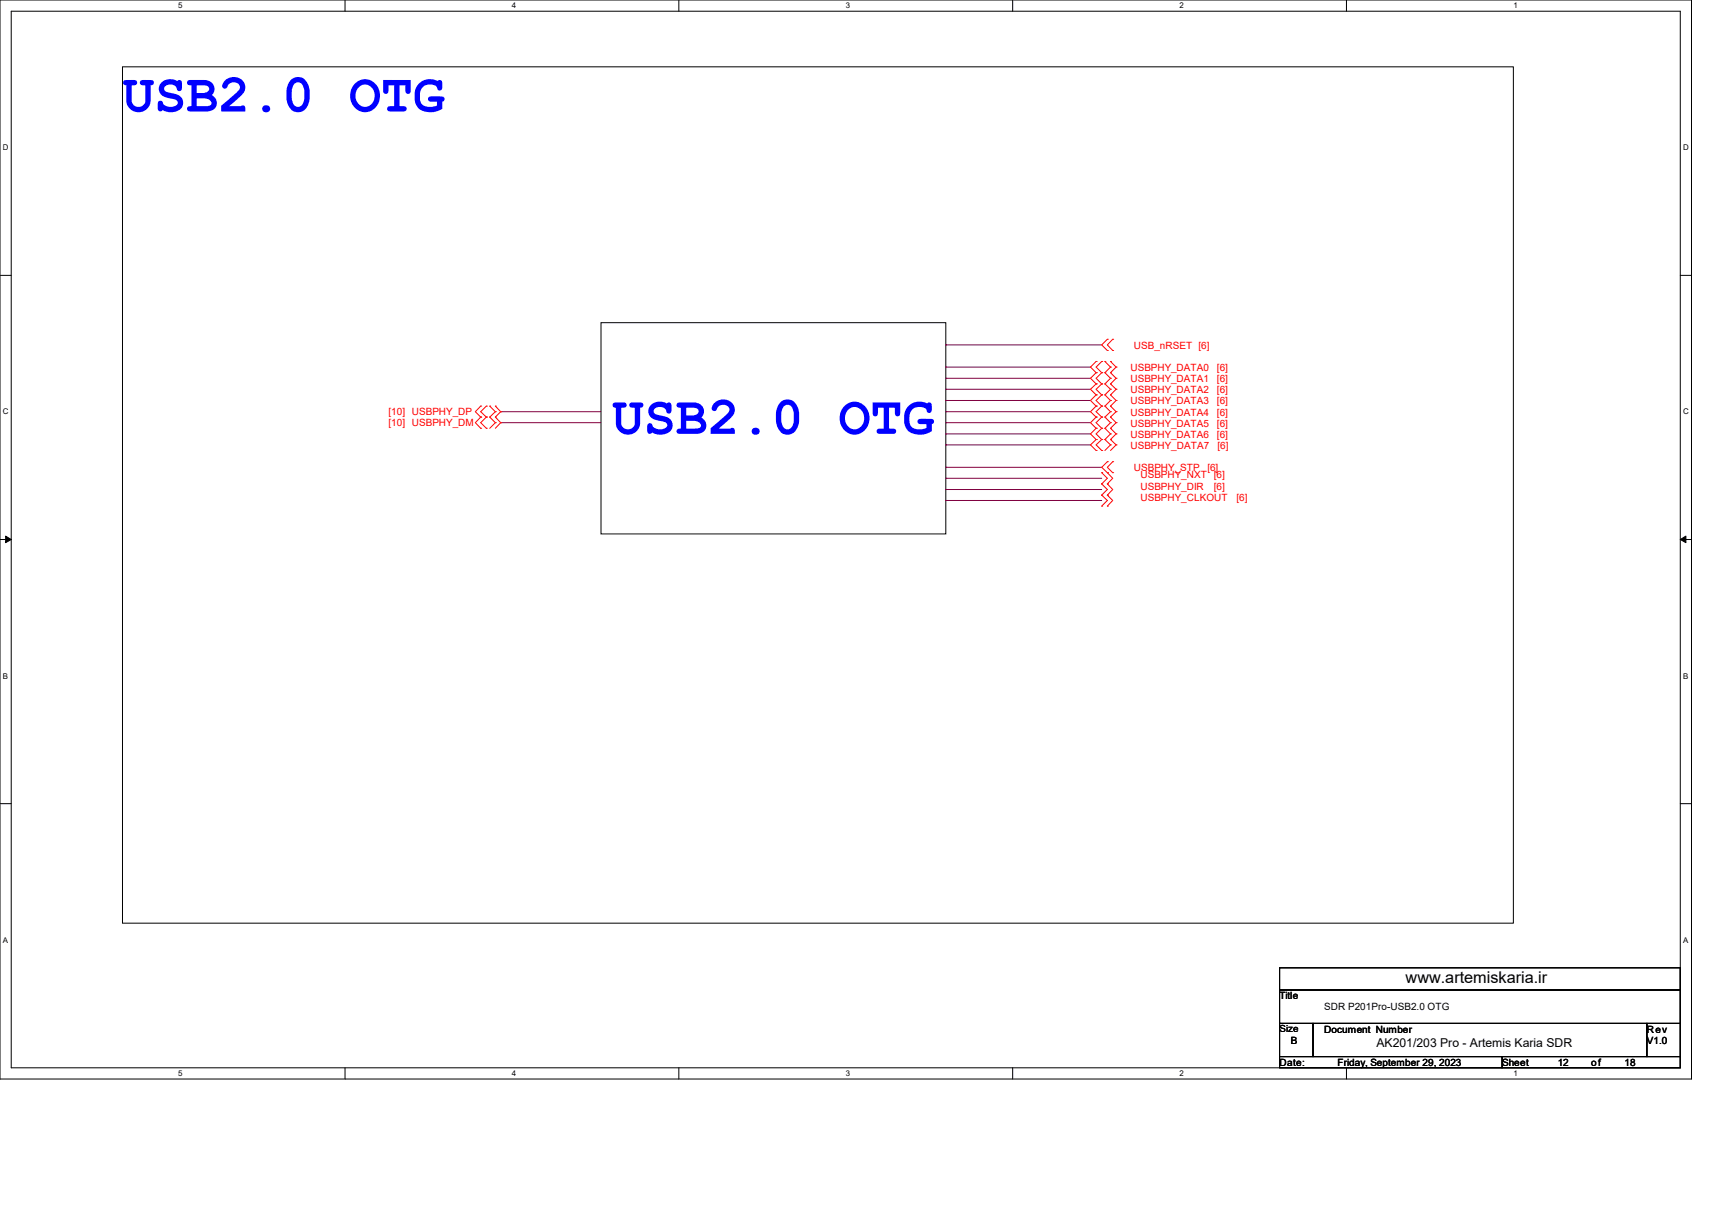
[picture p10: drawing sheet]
<svg xmlns="http://www.w3.org/2000/svg" width="297mm" height="210mm" viewBox="0 0 297 210" stroke-linecap="round" stroke-linejoin="round" font-family="sans-serif">
<path d="M0 0h293.5v187.3h-293.5zM1.9 1.9h289.6v183.4h-289.6z" fill="none" stroke="#000" stroke-width=".17"/>
<g fill="#fff">
<path d="M30.9 .2h.8v1.5h-.8z"/>
<path d="M30.9 185.5h.8v1.6h-.8z"/>
</g>
<path d="M59.9 0v1.9M59.9 185.3v2" fill="none" stroke="#000" stroke-width=".17"/>
<g fill="#fff">
<path d="M88.8 .2h.8v1.5h-.8z"/>
<path d="M88.8 185.5h.8v1.6h-.8z"/>
</g>
<path d="M117.8 0v1.9M117.8 185.3v2" fill="none" stroke="#000" stroke-width=".17"/>
<g fill="#fff">
<path d="M146.7 .2h.8v1.5h-.8z"/>
<path d="M146.7 185.5h.8v1.6h-.8z"/>
</g>
<path d="M175.7 0v1.9M175.7 185.3v2" fill="none" stroke="#000" stroke-width=".17"/>
<g fill="#fff">
<path d="M204.6 .2h.8v1.5h-.8z"/>
<path d="M204.6 185.5h.8v1.6h-.8z"/>
</g>
<path d="M233.6 0v1.9M233.6 185.3v2" fill="none" stroke="#000" stroke-width=".17"/>
<g fill="#fff">
<path d="M262.6 .2h.7v1.5h-.7z"/>
<path d="M262.6 185.5h.7v1.6h-.7z"/>
<path d="M.5 24.8h1v1.6h-1z"/>
<path d="M292 24.8h1v1.6h-1z"/>
<path d="M.5 70.7h1v1.5h-1z"/>
<path d="M292 70.7h1v1.5h-1z"/>
</g>
<path d="M0 47.8h1.9M291.5 47.8h2" fill="none" stroke="#000" stroke-width=".17"/>
<g fill="#fff">
<path d="M.5 116.5h.9v1.6h-.9z"/>
<path d="M292 116.5h.9v1.6h-.9z"/>
</g>
<path d="M0 93.6h1.9M291.5 93.6h2" fill="none" stroke="#000" stroke-width=".17"/>
<path d="M1 93l.9 .6-.9 .6zM291.5 93.6l1-.6v1.2z" fill="#000" stroke="#000" stroke-width=".17"/>
<g fill="#fff">
<path d="M.5 162.4h.9v1.5h-.9z"/>
<path d="M292 162.4h.9v1.5h-.9z"/>
</g>
<path d="M21.3 11.6h241.3v148.6h-241.3zM104.3 56h59.8v36.7h-59.8zM0 139.5h1.9M291.5 139.5h2M222 168h69.5v3.8h-69.5zM222 171.8h69.5v5.8h-69.5zM222 177.6h5.8v5.8h-5.8zM227.8 177.6h57.9v5.8h-57.9zM285.7 177.6h5.8v5.8h-5.8zM222 183.4h38.6v1.9h-38.6zM260.6 183.4h30.9v1.9h-30.9z" fill="none" stroke="#000" stroke-width=".17"/>
<g fill="none" stroke="#800040" stroke-width=".17">
<path d="M164.1 59.9h.1M164.1 59.9h27M86.9 73.4h.1M86.9 71.5h.1M86.9 73.4h17.4M86.9 71.5h17.4M164.1 63.7h.1M164.1 65.7h.1M164.1 67.6h.1M164.1 69.5h.1M164.1 71.5h.1M164.1 73.4h.1"/>
<path d="M164.1 75.3h.1M164.1 77.2h.1M164.1 73.4h25.1M164.1 71.5h25.1M164.1 63.7h25.1M164.1 65.7h25.1M164.1 67.6h25.1M164.1 69.5h25.1M164.1 75.3h25.1M164.1 77.2h25.1M164.1 81.1h.1M164.1 83h.1"/>
<path d="M164.1 85h.1M164.1 86.9h.1M164.1 81.1h27M164.1 83h27M164.1 85h27M164.1 86.9h27"/>
</g>
<g fill="none" stroke="#f00" stroke-width=".17">
<path d="M192.1 58.9h.1M192.1 58.9l-1 1 1 .9M193 58.9h.1M193 58.9l-.9 1 .9 .9M83.4 72.4h.1M83.4 74.3h.1M83.4 70.5h.1M83.4 72.4l-.9 1 .9 .9M83.4 70.5l-.9 1 .9 .9M84.4 74.3h.1M84.4 72.4h.1M84.4 70.5h.1"/>
<path d="M84.4 72.4l-1 1 1 .9M84.4 70.5l-1 1 1 .9M85 72.4h.1M85 70.5h.1M85 72.4l.9 1M85 70.5l.9 1M85.9 73.4h.1M85.9 72.4h.1M85.9 71.5h.1M85.9 70.5h.1M85.9 73.4l-.9 .9M85.9 72.4l1 1"/>
<path d="M85.9 71.5l-.9 .9M85.9 70.5l1 1M86.9 73.4h.1M86.9 71.5h.1M86.9 73.4l-1 .9M86.9 71.5l-1 .9M190.2 62.7h.1M190.2 64.7h.1M190.2 66.6h.1M190.2 68.5h.1M190.2 70.5h.1M190.2 72.4h.1"/>
<path d="M190.2 74.3h.1M190.2 76.3h.1M190.2 78.2h.1M190.2 62.7l-1 1 1 1M190.2 64.7l-1 1 1 .9M190.2 66.6l-1 1 1 .9M190.2 68.5l-1 1 1 1M190.2 70.5l-1 1 1 .9M190.2 72.4l-1 1 1 .9M190.2 74.3l-1 1 1 1M190.2 76.3l-1 .9 1 1M191.1 64.7h.1"/>
<path d="M191.1 62.7h.1M191.1 66.6h.1M191.1 68.5h.1M191.1 70.5h.1M191.1 72.4h.1M191.1 74.3h.1M191.1 76.3h.1M191.1 78.2h.1M191.1 62.7l-.9 1 .9 1M191.1 64.7l-.9 1 .9 .9M191.1 66.6l-.9 1 .9 .9M191.1 68.5l-.9 1 .9 1"/>
<path d="M191.1 70.5l-.9 1 .9 .9M191.1 72.4l-.9 1 .9 .9M191.1 74.3l-.9 1 .9 1M191.1 76.3l-.9 .9 .9 1M191.7 62.7h.1M191.7 64.7h.1M191.7 66.6h.1M191.7 68.5h.1M191.7 70.5h.1M191.7 72.4h.1M191.7 74.3h.1M191.7 76.3h.1"/>
<path d="M191.7 62.7l1 1M191.7 64.7l1 1M191.7 66.6l1 1M191.7 68.5l1 1M191.7 70.5l1 1M191.7 72.4l1 1M191.7 74.3l1 1M191.7 76.3l1 .9M192.1 60.8h.1M192.7 63.7h.1M192.7 62.7h.1M192.7 65.7h.1"/>
<path d="M192.7 64.7h.1M192.7 67.6h.1M192.7 66.6h.1M192.7 69.5h.1M192.7 68.5h.1M192.7 71.5h.1M192.7 70.5h.1M192.7 73.4h.1M192.7 72.4h.1M192.7 75.3h.1M192.7 74.3h.1M192.7 77.2h.1"/>
<path d="M192.7 76.3h.1M192.7 63.7l-1 1M192.7 62.7l.9 1M192.7 65.7l-1 .9M192.7 64.7l.9 1M192.7 67.6l-1 .9M192.7 66.6l.9 1M192.7 69.5l-1 1M192.7 68.5l.9 1M192.7 71.5l-1 .9M192.7 70.5l.9 1M192.7 73.4l-1 .9"/>
<path d="M192.7 72.4l.9 1M192.7 75.3l-1 1M192.7 74.3l.9 1M192.7 77.2l-1 1M192.7 76.3l.9 .9M193 60.8h.1M193.6 63.7h.1M193.6 65.7h.1M193.6 67.6h.1M193.6 69.5h.1M193.6 71.5h.1M193.6 73.4h.1"/>
<path d="M193.6 75.3h.1M193.6 77.2h.1M193.6 63.7l-.9 1M193.6 65.7l-.9 .9M193.6 67.6l-.9 .9M193.6 69.5l-.9 1M193.6 71.5l-.9 .9M193.6 73.4l-.9 .9M193.6 75.3l-.9 1M193.6 77.2l-.9 1M191.1 82h.1M191.1 84h.1"/>
<path d="M191.1 85.9h.1M191.1 87.8h.1M191.1 82l1 1-1 1M191.1 84l1 1-1 .9M191.1 85.9l1 1-1 .9M192.1 80.1h.1M192.1 82h.1M192.1 84h.1M192.1 85.9h.1M192.1 87.8h.1M192.1 80.1l-1 1 1 .9M192.1 82l.9 1-.9 1"/>
<path d="M192.1 84l.9 1-.9 .9M192.1 85.9l.9 1-.9 .9M193 82h.1M193 80.1h.1M193 80.1l-.9 1 .9 .9"/>
</g>
<g font-size="9.2" fill="#00f">
<text x="21.3" y="19.3">USB2.0 OTG</text>
<text x="106.2" y="75.3">USB2.0 OTG</text>
</g>
<text font-size="2.8" x="243.9" y="170.5">www.artemiskaria.ir</text>
<text font-size="2.1" x="238.8" y="181.8">AK201/203 Pro - Artemis Karia SDR</text>
<g font-size="1.7" fill="#f00">
<text x="196.1" y="64.3">USBPHY_DATA0</text>
<text x="196.7" y="60.5">USB_nRSET [6]</text>
<text x="211.1" y="64.3">[6]</text>
<text x="196.1" y="66.3">USBPHY_DATA1</text>
<text x="196.1" y="68.2">USBPHY_DATA2</text>
<text x="196.1" y="70.2">USBPHY_DATA3</text>
<text x="211.1" y="66.3">[6]</text>
<text x="211.1" y="68.2">[6]</text>
<text x="211.1" y="70.2">[6]</text>
<text x="67.4" y="74">[10] USBPHY_DM</text>
<text x="67.4" y="72.1">[10] USBPHY_DP</text>
<text x="196.1" y="72.1">USBPHY_DATA4</text>
<text x="196.1" y="74.1">USBPHY_DATA5</text>
<text x="196.1" y="76">USBPHY_DATA6</text>
<text x="196.1" y="78">USBPHY_DATA7</text>
<text x="211.1" y="72.1">[6]</text>
<text x="211.1" y="74.1">[6]</text>
<text x="211.1" y="76">[6]</text>
<text x="211.2" y="78">[6]</text>
<text x="196.7" y="81.7">USBPHY_STP</text>
<text x="197.9" y="83">USBPHY_NXT</text>
<text x="209.5" y="81.7">[6]</text>
<text x="210.6" y="83">[6]</text>
<text x="197.9" y="85">USBPHY_DIR</text>
<text x="197.9" y="86.9">USBPHY_CLKOUT</text>
<text x="210.6" y="85">[6]</text>
<text x="214.5" y="86.9">[6]</text>
</g>
<g font-size="1.7">
<text x="222" y="173.4">Title</text>
<text x="222" y="179.2">Size</text>
<text x="229.7" y="175.3">SDR P201Pro-USB2.0 OTG</text>
<text x="229.7" y="179.2">Document Number</text>
<text x="285.7" y="179.2">Rev</text>
<text x="222" y="185">Date:</text>
<text x="223.9" y="181.1">B</text>
<text x="232.1" y="185">Friday, September 29, 2023</text>
<text x="260.6" y="185">Sheet</text>
<text x="270.2" y="185">12</text>
<text x="276.1" y="185">of</text>
<text x="281.8" y="185">18</text>
<text x="285.7" y="181.1">V1.0</text>
</g>
<g font-size="1.4">
<text x="30.9" y="1.4">5</text>
<text x="88.8" y="1.4">4</text>
<text x="146.7" y="1.4">3</text>
<text x="204.6" y="1.4">2</text>
<text x="262.6" y="1.4">1</text>
<text x=".5" y="26.1">D</text>
<text x="292" y="26.1">D</text>
<text x=".5" y="71.9">C</text>
<text x="292" y="71.9">C</text>
<text x=".5" y="117.8">B</text>
<text x="292" y="117.8">B</text>
<text x=".5" y="163.6">A</text>
<text x="292" y="163.6">A</text>
<text x="30.9" y="186.8">5</text>
<text x="88.8" y="186.8">4</text>
<text x="146.7" y="186.8">3</text>
<text x="204.6" y="186.8">2</text>
<text x="262.6" y="186.8">1</text>
</g>
</svg>
